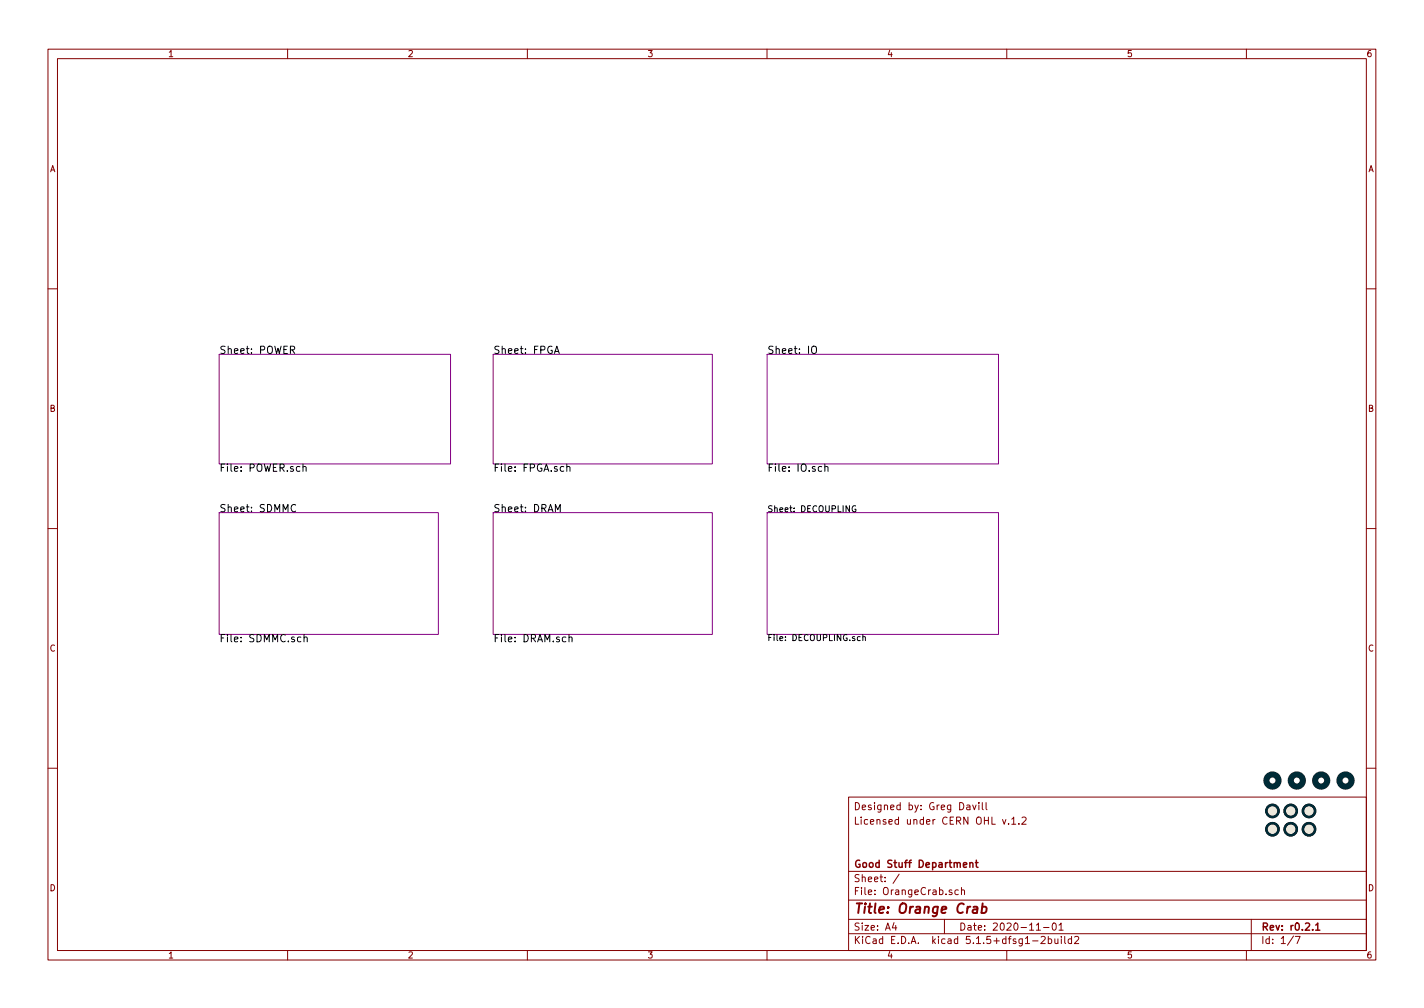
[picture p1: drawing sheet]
<svg xmlns="http://www.w3.org/2000/svg" width="297mm" height="210mm" viewBox="0 0 297 210" stroke-linecap="round" stroke-linejoin="round" font-family="sans-serif">
<g fill="none" stroke="#840000" stroke-width=".21">
<path d="M10 10.3h277v189.9h-277zM12 12.2h273v186.1h-273zM60 10.3v1.9M110 10.3v1.9M160 10.3v1.9M210 10.3v1.9M260 10.3v1.9M10 60.2h2M285 60.2h2M10 110.3h2M285 110.3h2M10 160.2h2"/>
<path d="M177 166.3h108v32h-108zM201.7 168h.6v.9M202.3 168.3h-.5l-.2 .2 .2 .4 .5-.1M202.9 167.9l.4 1 .3-1M204.2 167.4v.2M204.2 167.9v1M204.9 167.4v1.3l.2 .2M205.7 167.4v1.3l.2 .2M209.1 170.9l.4 1 .3-1M210.4 171.8v.1M211 170.9l.5-.5v1.5M211 171.9h.9"/>
<path d="M212.5 171.8v.1M213.2 170.6l.5-.2 .3 .5-.9 1h.9M285 160.2h2M60 198.3v1.9M110 198.3v1.9M160 198.3v1.9M177 194.8h108M177 191.8h108M177 187.8h108M177 181.8h108M186.5 192.5l-.4 1h1M186.8 193v1"/>
<path d="M187.6 182.3l-1.3 2M197 191.8v3M198.6 185.7l-.4-.1-.2 .2v.2l.6 .2v.3h-.6M199.9 185.7l-.4-.1-.3 .3 .1 .6 .2 .1 .4-.1M200.6 185.7l.2-.1 .3 .1 .1 .9M200.6 185.1v1.5M210 198.3v1.9M215.4 196.3h1.1M216.2 193l.4-.5v1.5M216.2 194h.8M217.2 195.5l.6-.2 .2 .5-.9 1h.9M217.7 193.5h1.1"/>
<path d="M218.7 195.9l.4-.1 .3 .3-.1 .6h-.6M218.7 195.3v1.5M219.6 192.7l.4-.2a.86 .86 0 0 1-.2 1.5l-.2-.1-.1-.4zM220 195.8l.1 .9 .3 .1 .3-.1M220.7 195.8v1M220.9 193l.4-.5v1.5M220.9 194h.9M221.4 195.3v.2M221.4 195.8v1M222.1 195.3v1.3l.2 .2M223.5 195.9l-.4-.1-.3 .3 .1 .6 .2 .1 .4-.1M223.5 195.3v1.5"/>
<path d="M224.2 195.5l.5-.2 .3 .5-.9 1h.9M260 198.3v1.9M261 191.8v6.5M269.8 195.2l-1.2 2M270.2 195.3h1l-.6 1.5"/>
</g>
<path d="M202.3 179.9v1M203.5 179.9h.5M203.7 179.4v1.3l.3 .2M201 180.4l.7-.1-.1-.3-.4-.1-.2 .2v.7h.6M202.3 180.1l.2-.2 .4 .1v.9M274.4 193l.5-.5v1.5M274.4 194h.9" fill="none" stroke="#840000" stroke-width=".3"/>
<path d="M203.1 189.2h.7v1.2M203.9 189.6l-.7 .1a.41 .41 0 0 0-.3 .3 .41 .41 0 0 0 .2 .4l.7-.1M204.9 189.2h.8l.1 .3-.1 .6a.66 .66 0 0 1-1 .2M205 188.4l-.3 2" fill="none" stroke="#840000" stroke-width=".41"/>
<path d="M45.7 73.9h48.3v22.9h-48.3zM102.9 73.9h45.7v22.9h-45.7zM160 73.9h48.3v22.9h-48.3zM45.7 106.9h45.7v25.4h-45.7zM102.9 106.9h45.7v25.4h-45.7zM160 106.9h48.3v25.4h-48.3z" fill="none" stroke="#840084" stroke-width=".21"/>
<g fill="none" stroke="#000" stroke-width=".21">
<path d="M60.6 73l.7-.1 .2-.2-.1-.4-.8-.1v1.5M61 73l.5 .7M115.6 73.7l.6-1.5 .5 1.5M115.8 73.3h.7M169.4 72.4l.3-.2 .4 .1a.99 .99 0 0 1-.1 1.4 .53 .53 0 0 1-.7-.5zM63.2 97.4l.2-.1 .4 .1 .1 .9M63.2 96.8v1.5M118.2 97.4l.3-.1 .3 .1 .1 .9M118.2 96.8v1.5M171.4 97.4l-.4-.1-.3 .3 .1 .6h.6M172.1 97.4l.2-.1 .3 .1 .1 .9M172.1 96.8v1.5"/>
<path d="M61.7 105.4a.7 .7 0 0 0-1 .6 .7 .7 0 0 0 .9 .7l.1-.1M115.8 106.8v-1.6l.6 1.1 .5-1.1v1.6M178.5 105.6a.59 .59 0 0 0-.8 .5 .59 .59 0 0 0 .8 .6v-.5h-.2M63.4 133l.2-.1h.4l.1 1M63.4 132.4v1.5M118.7 133l.2-.1h.4v1M118.7 132.4v1.5M179.4 132.8h-.3l-.3 .2 .1 .6h.5M180 132.9l.5-.1v.8M180 132.4v1.2"/>
</g>
<g fill="none" stroke="#002b36" stroke-width="1.3">
<circle cx="265.4" cy="162.8" r="1.27"/>
<circle cx="270.5" cy="162.8" r="1.27"/>
<circle cx="275.6" cy="162.8" r="1.27"/>
<circle cx="280.7" cy="162.8" r="1.27"/>
</g>
<g fill="#eee8d5" stroke="#eee8d5" stroke-width=".21">
<circle cx="265.4" cy="169.2" r="1.27"/>
<circle cx="269.2" cy="169.2" r="1.27"/>
<circle cx="265.4" cy="173" r="1.27"/>
<circle cx="269.2" cy="173" r="1.27"/>
<circle cx="273.1" cy="169.2" r="1.27"/>
<circle cx="273.1" cy="173" r="1.27"/>
</g>
<g fill="none" stroke="#002b36" stroke-width=".51">
<circle cx="265.4" cy="169.2" r="1.27"/>
<circle cx="265.4" cy="173" r="1.27"/>
<circle cx="269.2" cy="173" r="1.27"/>
<circle cx="269.2" cy="169.2" r="1.27"/>
<circle cx="273.1" cy="169.2" r="1.27"/>
<circle cx="273.1" cy="173" r="1.27"/>
</g>
<text font-size="2.8" fill="#840000" x="178" y="190.5">Title: Orange Crab</text>
<g font-size="2.1">
<text x="45.7" y="73.8">Sheet: POWER</text>
<text x="102.9" y="73.8">Sheet: FPGA</text>
<text x="160" y="73.8">Sheet: IO</text>
<text x="45.7" y="98.4">File: POWER.sch</text>
<text x="102.9" y="98.4">File: FPGA.sch</text>
<text x="160" y="98.4">File: IO.sch</text>
<text x="45.7" y="106.8">Sheet: SDMMC</text>
<text x="102.9" y="106.8">Sheet: DRAM</text>
<text x="45.7" y="134">File: SDMMC.sch</text>
<text x="102.9" y="134">File: DRAM.sch</text>
</g>
<g font-size="2.1" fill="#840000">
<text x="178" y="172">Licensed under CERN OHL v.1.2</text>
<text x="178" y="169">Designed by: Greg Davill</text>
<text x="178" y="184">Sheet: /</text>
<text x="178" y="181">Good Stuff Department</text>
<text x="178" y="186.7">File: OrangeCrab.sch</text>
<text x="178" y="196.9">KiCad E.D.A. kicad 5.1.5+dfsg1-2build2</text>
<text x="178" y="194.1">Size: A4</text>
<text x="200" y="194.1">Date: 2020-11-01</text>
<text x="263" y="194.1">Rev: r0.2.1</text>
<text x="263" y="196.9">Id: 1/7</text>
</g>
<g font-size="1.8" fill="#840000">
<text x="35" y="11.9">1</text>
<text x="85" y="11.9">2</text>
<text x="135" y="11.9">3</text>
<text x="185" y="11.9">4</text>
<text x="235" y="11.9">5</text>
<text x="285" y="11.9">6</text>
<text x="10.4" y="35.9">A</text>
<text x="285.4" y="35.9">A</text>
<text x="10.4" y="85.9">B</text>
<text x="285.4" y="85.9">B</text>
<text x="10.4" y="135.9">C</text>
<text x="285.4" y="135.9">C</text>
<text x="10.4" y="185.9">D</text>
<text x="285.4" y="185.9">D</text>
<text x="35" y="199.9">1</text>
<text x="85" y="199.9">2</text>
<text x="135" y="199.9">3</text>
<text x="185" y="199.9">4</text>
<text x="235" y="199.9">5</text>
<text x="285" y="199.9">6</text>
</g>
<g font-size="1.8">
<text x="160" y="106.8">Sheet: DECOUPLING</text>
<text x="160" y="133.7">File: DECOUPLING.sch</text>
</g>
</svg>
